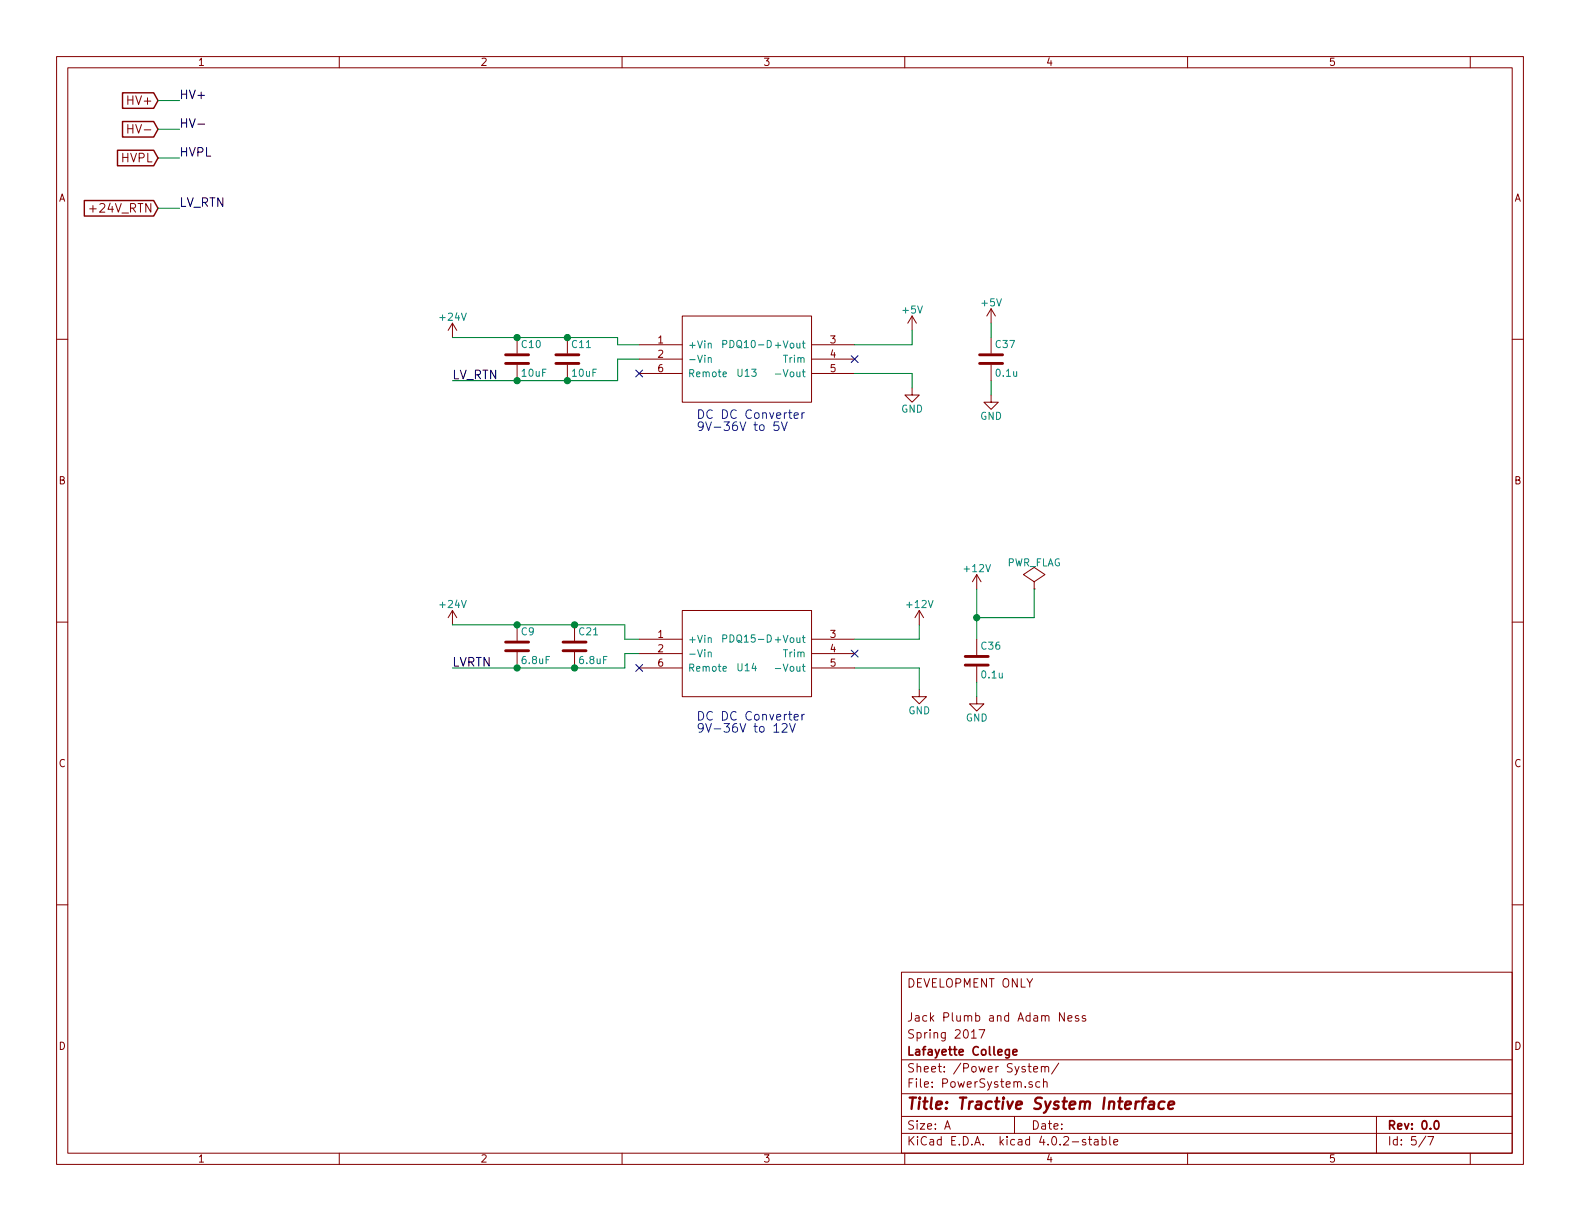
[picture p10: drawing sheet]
EESchema Schematic File Version 2
LIBS:Circuit_layout-rescue
LIBS:TSI_KiCad_Lib
LIBS:TSI_HV_Isolater-cache
LIBS:74xgxx
LIBS:74xx
LIBS:ac-dc
LIBS:actel
LIBS:adc-dac
LIBS:Altera
LIBS:analog_devices
LIBS:analog_switches
LIBS:atmel
LIBS:audio
LIBS:brooktre
LIBS:cmos_ieee
LIBS:cmos4000
LIBS:conn
LIBS:contrib
LIBS:cypress
LIBS:dc-dc
LIBS:device
LIBS:digital-audio
LIBS:diode
LIBS:display
LIBS:dsp
LIBS:elec-unifil
LIBS:ESD_Protection
LIBS:ftdi
LIBS:gennum
LIBS:graphic
LIBS:hc11
LIBS:intel
LIBS:interface
LIBS:ir
LIBS:Lattice
LIBS:linear
LIBS:logo
LIBS:maxim
LIBS:memory
LIBS:microchip
LIBS:microchip_dspic33dsc
LIBS:microchip_pic10mcu
LIBS:microchip_pic12mcu
LIBS:microchip_pic16mcu
LIBS:microchip_pic18mcu
LIBS:microchip_pic32mcu
LIBS:microcontrollers
LIBS:motor_drivers
LIBS:motorola
LIBS:msp430
LIBS:nordicsemi
LIBS:nxp_armmcu
LIBS:onsemi
LIBS:opto
LIBS:Oscillators
LIBS:philips
LIBS:power
LIBS:Power_Management
LIBS:powerint
LIBS:pspice
LIBS:references
LIBS:regul
LIBS:relays
LIBS:rfcom
LIBS:sensors
LIBS:silabs
LIBS:siliconi
LIBS:stm8
LIBS:stm32
LIBS:supertex
LIBS:switches
LIBS:texas
LIBS:transf
LIBS:transistors
LIBS:ttl_ieee
LIBS:valves
LIBS:video
LIBS:Xicor
LIBS:xilinx
LIBS:Zilog
LIBS:bss84
LIBS:+10v
LIBS:Circuit_layout-cache
EELAYER 25 0
EELAYER END
$Descr A 11000 8500
encoding utf-8
Sheet 5 7
Title "Tractive System Interface"
Date ""
Rev "0.0"
Comp "Lafayette College"
Comment1 "Spring 2017"
Comment2 "Jack Plumb and Adam Ness"
Comment3 ""
Comment4 "DEVELOPMENT ONLY"
$EndDescr
$Comp
L PDQ U13
U 1 1
P 5200 2500
F 0 "U13" H 5200 2400 50  0000 C CNN
F 1 "PDQ10-D" H 5200 2600 50  0000 C CNN
F 2 "custom_footprints:PDQ_DCDC" H 5200 2100 50  0001 C CNN
F 3 "" H 5200 2000 50  0001 C CNN
F 4 "	102-3865-ND" H 5200 2500 60  0001 C CNN "DigiKey P/N"
F 5 "http://www.digikey.com/product-detail/en/cui-inc/PDQ10-Q24-S5-D/102-3865-ND/6165206" H 5200 2500 60  0001 C CNN "URL"
F 6 "PDQ10-Q24-S5-D" H 5200 2500 60  0001 C CNN "Man P/N"
	1    5200 2500
	1    0    0    -1  
$EndComp
$Comp
L PDQ U14
U 1 1
P 5200 4550
F 0 "U14" H 5200 4450 50  0000 C CNN
F 1 "PDQ15-D" H 5200 4650 50  0000 C CNN
F 2 "custom_footprints:PDQ_DCDC" H 5200 4150 50  0001 C CNN
F 3 "" H 5200 4050 50  0001 C CNN
F 4 "102-3880-ND" H 5200 4550 60  0001 C CNN "DigiKey P/N"
F 5 "http://www.digikey.com/product-detail/en/cui-inc/PDQ15-Q24-S12-D/102-3880-ND/6165390" H 5200 4550 60  0001 C CNN "URL"
F 6 "PDQ15-Q24-S12-D" H 5200 4550 60  0001 C CNN "Man P/N"
	1    5200 4550
	1    0    0    -1  
$EndComp
Text Notes 4850 3000 0    60   ~ 0
DC DC Converter\n9V-36V to 5V
Text Notes 4850 5100 0    60   ~ 0
DC DC Converter\n9V-36V to 12V
NoConn ~ 5950 4550
NoConn ~ 5950 2500
NoConn ~ 4450 2600
NoConn ~ 4450 4650
$Comp
L C C9
U 1 1
P 3600 4500
F 0 "C9" H 3625 4600 50  0000 L CNN
F 1 "6.8uF" H 3625 4400 50  0000 L CNN
F 2 "Capacitors_SMD:C_0805_HandSoldering" H 3638 4350 50  0001 C CNN
F 3 "" H 3600 4500 50  0000 C CNN
F 4 "445-14433-1-ND" H 3600 4500 60  0001 C CNN "DigiKey P/N"
F 5 "http://www.digikey.com/product-detail/en/tdk-corporation/C2012X5R1V685K125AC/445-14433-1-ND/3956099" H 3600 4500 60  0001 C CNN "URL"
F 6 "C2012X5R1V685K125AC" H 3600 4500 60  0001 C CNN "Man P/N"
	1    3600 4500
	1    0    0    -1  
$EndComp
$Comp
L +24V #PWR049
U 1 1
P 3150 4350
F 0 "#PWR049" H 3150 4200 50  0001 C CNN
F 1 "+24V" H 3150 4490 50  0000 C CNN
F 2 "" H 3150 4350 50  0000 C CNN
F 3 "" H 3150 4350 50  0000 C CNN
	1    3150 4350
	1    0    0    -1  
$EndComp
$Comp
L +24V #PWR050
U 1 1
P 3150 2350
F 0 "#PWR050" H 3150 2200 50  0001 C CNN
F 1 "+24V" H 3150 2490 50  0000 C CNN
F 2 "" H 3150 2350 50  0000 C CNN
F 3 "" H 3150 2350 50  0000 C CNN
	1    3150 2350
	1    0    0    -1  
$EndComp
Text Label 3150 2650 0    60   ~ 0
LV_RTN
Text Label 3150 4650 0    60   ~ 0
LVRTN
$Comp
L +5V #PWR051
U 1 1
P 6350 2300
F 0 "#PWR051" H 6350 2150 50  0001 C CNN
F 1 "+5V" H 6350 2440 50  0000 C CNN
F 2 "" H 6350 2300 50  0000 C CNN
F 3 "" H 6350 2300 50  0000 C CNN
	1    6350 2300
	1    0    0    -1  
$EndComp
$Comp
L +12V #PWR052
U 1 1
P 6400 4350
F 0 "#PWR052" H 6400 4200 50  0001 C CNN
F 1 "+12V" H 6400 4490 50  0000 C CNN
F 2 "" H 6400 4350 50  0000 C CNN
F 3 "" H 6400 4350 50  0000 C CNN
	1    6400 4350
	1    0    0    -1  
$EndComp
$Comp
L GND #PWR053
U 1 1
P 6350 2700
F 0 "#PWR053" H 6350 2450 50  0001 C CNN
F 1 "GND" H 6350 2550 50  0000 C CNN
F 2 "" H 6350 2700 50  0000 C CNN
F 3 "" H 6350 2700 50  0000 C CNN
	1    6350 2700
	1    0    0    -1  
$EndComp
$Comp
L GND #PWR054
U 1 1
P 6400 4800
F 0 "#PWR054" H 6400 4550 50  0001 C CNN
F 1 "GND" H 6400 4650 50  0000 C CNN
F 2 "" H 6400 4800 50  0000 C CNN
F 3 "" H 6400 4800 50  0000 C CNN
	1    6400 4800
	1    0    0    -1  
$EndComp
$Comp
L C C21
U 1 1
P 4000 4500
F 0 "C21" H 4025 4600 50  0000 L CNN
F 1 "6.8uF" H 4025 4400 50  0000 L CNN
F 2 "Capacitors_SMD:C_0805_HandSoldering" H 4038 4350 50  0001 C CNN
F 3 "" H 4000 4500 50  0000 C CNN
F 4 "445-14433-1-ND" H 4000 4500 60  0001 C CNN "DigiKey P/N"
F 5 "http://www.digikey.com/product-detail/en/tdk-corporation/C2012X5R1V685K125AC/445-14433-1-ND/3956099" H 4000 4500 60  0001 C CNN "URL"
F 6 "C2012X5R1V685K125AC" H 4000 4500 60  0001 C CNN "Man P/N"
	1    4000 4500
	1    0    0    -1  
$EndComp
$Comp
L C C10
U 1 1
P 3600 2500
F 0 "C10" H 3625 2600 50  0000 L CNN
F 1 "10uF" H 3625 2400 50  0000 L CNN
F 2 "Capacitors_SMD:C_0805_HandSoldering" H 3638 2350 50  0001 C CNN
F 3 "" H 3600 2500 50  0000 C CNN
F 4 "490-10515-1-ND" H 3600 2500 60  0001 C CNN "DigiKey P/N"
F 5 "http://www.digikey.com/product-detail/en/murata-electronics-north-america/GRM21BR6YA106ME43L/490-10515-1-ND/5026446" H 3600 2500 60  0001 C CNN "URL"
F 6 "GRM21BR6YA106ME43L" H 3600 2500 60  0001 C CNN "Man P/N"
	1    3600 2500
	1    0    0    -1  
$EndComp
$Comp
L C C11
U 1 1
P 3950 2500
F 0 "C11" H 3975 2600 50  0000 L CNN
F 1 "10uF" H 3975 2400 50  0000 L CNN
F 2 "Capacitors_SMD:C_0805_HandSoldering" H 3988 2350 50  0001 C CNN
F 3 "" H 3950 2500 50  0000 C CNN
F 4 "490-10515-1-ND" H 3950 2500 60  0001 C CNN "DigiKey P/N"
F 5 "http://www.digikey.com/product-detail/en/murata-electronics-north-america/GRM21BR6YA106ME43L/490-10515-1-ND/5026446" H 3950 2500 60  0001 C CNN "URL"
F 6 "GRM21BR6YA106ME43L" H 3950 2500 60  0001 C CNN "Man P/N"
	1    3950 2500
	1    0    0    -1  
$EndComp
Text Label 1250 700  0    60   ~ 0
HV+
Text Label 1250 900  0    60   ~ 0
HV-
Text Label 1250 1100 0    60   ~ 0
HVPL
Text Label 1250 1450 0    60   ~ 0
LV_RTN
$Comp
L C C37
U 1 1
P 6900 2500
F 0 "C37" H 6925 2600 50  0000 L CNN
F 1 "0.1u" H 6925 2400 50  0000 L CNN
F 2 "Capacitors_SMD:C_0805_HandSoldering" H 6938 2350 50  0001 C CNN
F 3 "http://www.kemet.com/Lists/ProductCatalog/Attachments/53/KEM_C1002_X7R_SMD.pdf" H 6900 2500 50  0001 C CNN
F 4 "399-1168-1-ND" H 6900 2500 60  0001 C CNN "Digikey P/N"
F 5 "http://www.digikey.com/product-detail/en/kemet/C0805C104K3RACTU/399-1168-1-ND/411443" H 6900 2500 60  0001 C CNN "URL"
F 6 "C0805C104K3RACTU" H 6900 2500 60  0001 C CNN "Man P/N"
	1    6900 2500
	1    0    0    -1  
$EndComp
$Comp
L GND #PWR056
U 1 1
P 6900 2750
F 0 "#PWR056" H 6900 2500 50  0001 C CNN
F 1 "GND" H 6900 2600 50  0000 C CNN
F 2 "" H 6900 2750 50  0000 C CNN
F 3 "" H 6900 2750 50  0000 C CNN
	1    6900 2750
	1    0    0    -1  
$EndComp
$Comp
L +5V #PWR057
U 1 1
P 6900 2250
F 0 "#PWR057" H 6900 2100 50  0001 C CNN
F 1 "+5V" H 6900 2390 50  0000 C CNN
F 2 "" H 6900 2250 50  0000 C CNN
F 3 "" H 6900 2250 50  0000 C CNN
	1    6900 2250
	1    0    0    -1  
$EndComp
$Comp
L C C36
U 1 1
P 6800 4600
F 0 "C36" H 6825 4700 50  0000 L CNN
F 1 "0.1u" H 6825 4500 50  0000 L CNN
F 2 "Capacitors_SMD:C_0805_HandSoldering" H 6838 4450 50  0001 C CNN
F 3 "http://www.kemet.com/Lists/ProductCatalog/Attachments/53/KEM_C1002_X7R_SMD.pdf" H 6800 4600 50  0001 C CNN
F 4 "399-1168-1-ND" H 6800 4600 60  0001 C CNN "Digikey P/N"
F 5 "http://www.digikey.com/product-detail/en/kemet/C0805C104K3RACTU/399-1168-1-ND/411443" H 6800 4600 60  0001 C CNN "URL"
F 6 "C0805C104K3RACTU" H 6800 4600 60  0001 C CNN "Man P/N"
	1    6800 4600
	1    0    0    -1  
$EndComp
$Comp
L GND #PWR058
U 1 1
P 6800 4850
F 0 "#PWR058" H 6800 4600 50  0001 C CNN
F 1 "GND" H 6800 4700 50  0000 C CNN
F 2 "" H 6800 4850 50  0000 C CNN
F 3 "" H 6800 4850 50  0000 C CNN
	1    6800 4850
	1    0    0    -1  
$EndComp
$Comp
L +12V #PWR059
U 1 1
P 6800 4100
F 0 "#PWR059" H 6800 3950 50  0001 C CNN
F 1 "+12V" H 6800 4240 50  0000 C CNN
F 2 "" H 6800 4100 50  0000 C CNN
F 3 "" H 6800 4100 50  0000 C CNN
	1    6800 4100
	1    0    0    -1  
$EndComp
$Comp
L PWR_FLAG #FLG060
U 1 1
P 7200 4100
F 0 "#FLG060" H 7200 4195 50  0001 C CNN
F 1 "PWR_FLAG" H 7200 4280 50  0000 C CNN
F 2 "" H 7200 4100 50  0000 C CNN
F 3 "" H 7200 4100 50  0000 C CNN
	1    7200 4100
	1    0    0    -1  
$EndComp
Text GLabel 1100 700  0    60   Input ~ 0
HV+
Text GLabel 1100 900  0    60   Input ~ 0
HV-
Text GLabel 1100 1100 0    60   Input ~ 0
HVPL
Text GLabel 1100 1450 0    60   Input ~ 0
+24V_RTN
Wire Wire Line
	4450 4450 4350 4450
Wire Wire Line
	4350 4450 4350 4350
Wire Wire Line
	4350 4350 3150 4350
Connection ~ 4000 4350
Connection ~ 3600 4350
Wire Wire Line
	4450 4550 4350 4550
Wire Wire Line
	4350 4550 4350 4650
Wire Wire Line
	4350 4650 3150 4650
Connection ~ 4000 4650
Connection ~ 3600 4650
Wire Wire Line
	4450 2400 4300 2400
Wire Wire Line
	4300 2400 4300 2350
Wire Wire Line
	4450 2500 4300 2500
Wire Wire Line
	4300 2500 4300 2650
Wire Wire Line
	4300 2650 3150 2650
Connection ~ 3950 2350
Connection ~ 3950 2650
Connection ~ 3600 2650
Connection ~ 3600 2350
Wire Wire Line
	5950 4450 6400 4450
Wire Wire Line
	6400 4450 6400 4350
Wire Wire Line
	5950 2400 6350 2400
Wire Wire Line
	6350 2400 6350 2300
Wire Wire Line
	5950 2600 6350 2600
Wire Wire Line
	6350 2600 6350 2700
Wire Wire Line
	5950 4650 6400 4650
Wire Wire Line
	6400 4650 6400 4800
Wire Wire Line
	1100 700  1250 700 
Wire Wire Line
	1100 900  1250 900 
Wire Wire Line
	1100 1100 1250 1100
Wire Wire Line
	1100 1450 1250 1450
Wire Wire Line
	4300 2350 3150 2350
Wire Wire Line
	6900 2250 6900 2350
Wire Wire Line
	6900 2750 6900 2650
Wire Wire Line
	6800 4100 6800 4450
Wire Wire Line
	6800 4850 6800 4750
Wire Wire Line
	7200 4100 7200 4300
Wire Wire Line
	7200 4300 6800 4300
Connection ~ 6800 4300
$EndSCHEMATC
